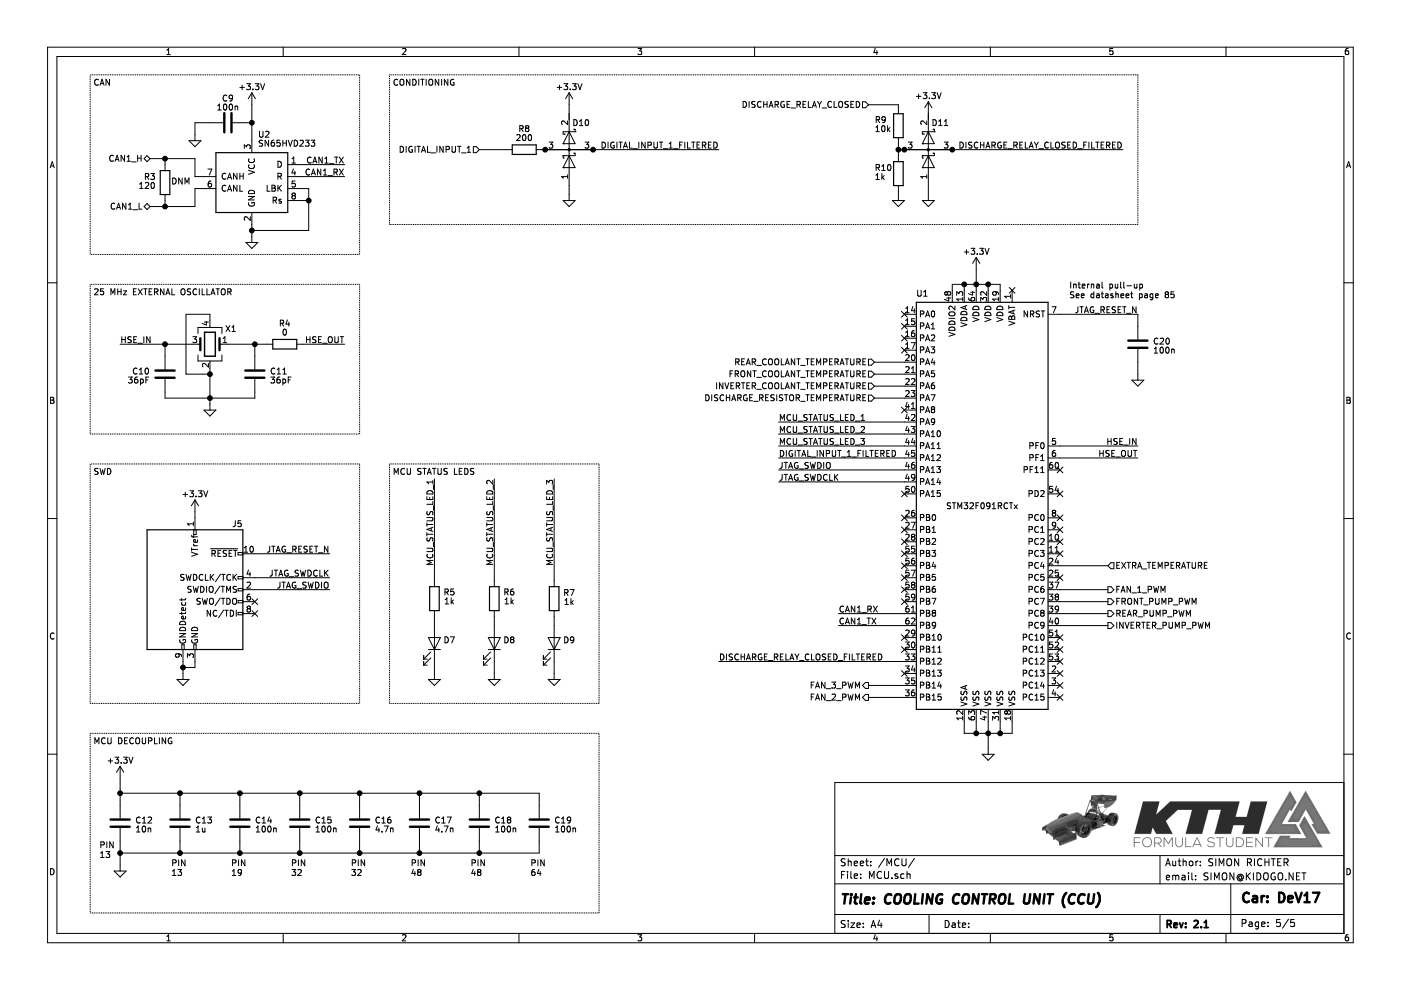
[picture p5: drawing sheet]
EESchema Schematic File Version 4
LIBS:cooling control unit-cache
EELAYER 30 0
EELAYER END
$Descr A4 11693 8268
encoding utf-8
Sheet 5 5
Title "COOLING CONTROL UNIT (CCU)"
Date ""
Rev "2.1"
Comp "KTH FORMULA STUDENT"
Comment1 "DeV17"
Comment2 "SIMON RICHTER"
Comment3 "SIMON@KIDOGO.NET"
Comment4 ""
$EndDescr
$Comp
L KTHFS:ARM_JTAG_SWD_10 J5
U 1 1
P 1625 4975
F 0 "J5" H 2025 5575 50  0000 R CNN
F 1 "ARM_JTAG_SWD_10" H 1375 5625 50  0001 R CNN
F 2 "KTHFS:Atmel_ICP_connector" H 1625 4975 50  0001 C CNN
F 3 "" H 1625 4975 50  0001 C CNN
	1    1625 4975
	1    0    0    -1  
$EndComp
$Comp
L power:GND #PWR0102
U 1 1
P 1525 5625
F 0 "#PWR0102" H 1525 5375 50  0001 C CNN
F 1 "GND" H 1530 5452 50  0001 C CNN
F 2 "" H 1525 5625 50  0001 C CNN
F 3 "" H 1525 5625 50  0001 C CNN
	1    1525 5625
	1    0    0    -1  
$EndComp
Wire Wire Line
	1525 5625 1525 5575
Wire Wire Line
	1525 5575 1625 5575
Wire Wire Line
	1625 5575 1625 5525
Connection ~ 1525 5575
Wire Wire Line
	1525 5575 1525 5525
NoConn ~ 2125 5125
$Comp
L power:+3.3V #PWR0103
U 1 1
P 1625 4275
F 0 "#PWR0103" H 1625 4125 50  0001 C CNN
F 1 "+3.3V" H 1625 4425 50  0000 C CNN
F 2 "" H 1625 4275 50  0001 C CNN
F 3 "" H 1625 4275 50  0001 C CNN
	1    1625 4275
	1    0    0    -1  
$EndComp
Wire Wire Line
	1625 4325 1625 4275
NoConn ~ 2125 5025
Text Label 2750 4625 2    50   ~ 0
JTAG_RESET_N
Text Label 2750 4825 2    50   ~ 0
JTAG_SWDCLK
Text Label 2750 4925 2    50   ~ 0
JTAG_SWDIO
$Comp
L MCU_ST_STM32F0:STM32F091RCTx U1
U 1 1
P 8150 4225
F 0 "U1" H 8600 6000 50  0000 C CNN
F 1 "STM32F091RCTx" H 8100 4225 50  0000 C CNN
F 2 "Package_QFP:LQFP-64_10x10mm_P0.5mm" H 7550 2525 50  0001 R CNN
F 3 "http://www.st.com/st-web-ui/static/active/en/resource/technical/document/datasheet/DM00115237.pdf" H 8150 4225 50  0001 C CNN
	1    8150 4225
	-1   0    0    -1  
$EndComp
Text Label 7000 5225 0    50   ~ 0
CAN1_TX
Text Label 7000 5125 0    50   ~ 0
CAN1_RX
NoConn ~ 7550 2725
Text Notes 8925 2500 0    50   ~ 0
Internal pull-up\nSee datasheet page 85
$Comp
L KTHFS:D_Schottky_x2_Serial_AKC D10
U 1 1
P 4750 1250
AR Path="/5E3E578C/5EEAEE16" Ref="D10"  Part="1" 
AR Path="/5E9AEEBB/5EEAEE16" Ref="D?"  Part="1" 
F 0 "D10" H 4775 1475 50  0000 L CNN
F 1 "D_Schottky_x2_Serial_AKC" H 4994 1205 50  0001 L CNN
F 2 "Package_TO_SOT_SMD:SOT-23" V 4750 1250 50  0001 C CNN
F 3 "~" V 4750 1250 50  0001 C CNN
	1    4750 1250
	1    0    0    -1  
$EndComp
$Comp
L Device:R R?
U 1 1
P 4375 1250
AR Path="/5E9AEEBB/5EEAEE1C" Ref="R?"  Part="1" 
AR Path="/5E3E578C/5EEAEE1C" Ref="R8"  Part="1" 
F 0 "R8" V 4200 1250 50  0000 C CNN
F 1 "200" V 4275 1250 50  0000 C CNN
F 2 "Resistor_SMD:R_0603_1608Metric" V 4305 1250 50  0001 C CNN
F 3 "~" H 4375 1250 50  0001 C CNN
	1    4375 1250
	0    1    1    0   
$EndComp
$Comp
L KTHFS:D_Schottky_x2_Serial_AKC D11
U 1 1
P 7750 1250
AR Path="/5E3E578C/5EEBCA23" Ref="D11"  Part="1" 
AR Path="/5E9AEEBB/5EEBCA23" Ref="D?"  Part="1" 
F 0 "D11" H 7775 1475 50  0000 L CNN
F 1 "D_Schottky_x2_Serial_AKC" H 7994 1205 50  0001 L CNN
F 2 "Package_TO_SOT_SMD:SOT-23" V 7750 1250 50  0001 C CNN
F 3 "~" V 7750 1250 50  0001 C CNN
	1    7750 1250
	1    0    0    -1  
$EndComp
$Comp
L power:+3.3V #PWR0144
U 1 1
P 4750 875
F 0 "#PWR0144" H 4750 725 50  0001 C CNN
F 1 "+3.3V" H 4750 1025 50  0000 C CNN
F 2 "" H 4750 875 50  0001 C CNN
F 3 "" H 4750 875 50  0001 C CNN
	1    4750 875 
	1    0    0    -1  
$EndComp
$Comp
L power:+3.3V #PWR0145
U 1 1
P 7750 950
F 0 "#PWR0145" H 7750 800 50  0001 C CNN
F 1 "+3.3V" H 7750 1100 50  0000 C CNN
F 2 "" H 7750 950 50  0001 C CNN
F 3 "" H 7750 950 50  0001 C CNN
	1    7750 950 
	1    0    0    -1  
$EndComp
$Comp
L power:GND #PWR0146
U 1 1
P 4750 1625
F 0 "#PWR0146" H 4750 1375 50  0001 C CNN
F 1 "GND" H 4755 1452 50  0001 C CNN
F 2 "" H 4750 1625 50  0001 C CNN
F 3 "" H 4750 1625 50  0001 C CNN
	1    4750 1625
	1    0    0    -1  
$EndComp
$Comp
L power:GND #PWR0147
U 1 1
P 7750 1625
F 0 "#PWR0147" H 7750 1375 50  0001 C CNN
F 1 "GND" H 7755 1452 50  0001 C CNN
F 2 "" H 7750 1625 50  0001 C CNN
F 3 "" H 7750 1625 50  0001 C CNN
	1    7750 1625
	1    0    0    -1  
$EndComp
$Comp
L power:GND #PWR0113
U 1 1
P 9500 3125
F 0 "#PWR0113" H 9500 2875 50  0001 C CNN
F 1 "GND" H 9505 2952 50  0001 C CNN
F 2 "" H 9500 3125 50  0001 C CNN
F 3 "" H 9500 3125 50  0001 C CNN
	1    9500 3125
	-1   0    0    -1  
$EndComp
$Comp
L Device:C C20
U 1 1
P 9500 2875
F 0 "C20" H 9375 2900 50  0000 R CNN
F 1 "100n" H 9375 2825 50  0000 R CNN
F 2 "Capacitor_SMD:C_0603_1608Metric" H 9538 2725 50  0001 C CNN
F 3 "~" H 9500 2875 50  0001 C CNN
	1    9500 2875
	-1   0    0    -1  
$EndComp
$Comp
L power:GND #PWR0114
U 1 1
P 8250 6250
F 0 "#PWR0114" H 8250 6000 50  0001 C CNN
F 1 "GND" H 8255 6077 50  0001 C CNN
F 2 "" H 8250 6250 50  0001 C CNN
F 3 "" H 8250 6250 50  0001 C CNN
	1    8250 6250
	1    0    0    -1  
$EndComp
$Comp
L power:+3.3V #PWR0115
U 1 1
P 8150 2250
F 0 "#PWR0115" H 8150 2100 50  0001 C CNN
F 1 "+3.3V" H 8150 2400 50  0000 C CNN
F 2 "" H 8150 2250 50  0001 C CNN
F 3 "" H 8150 2250 50  0001 C CNN
	1    8150 2250
	-1   0    0    -1  
$EndComp
Text HLabel 9250 5125 2    50   Output ~ 0
REAR_PUMP_PWM
Text HLabel 7300 3025 0    50   Input ~ 0
REAR_COOLANT_TEMPERATURE
Text HLabel 7300 3125 0    50   Input ~ 0
FRONT_COOLANT_TEMPERATURE
Text Notes 3275 3975 0    50   ~ 0
MCU STATUS LEDS
Text HLabel 7250 5825 0    50   Output ~ 0
FAN_2_PWM
$Comp
L Device:LED D7
U 1 1
P 3625 5375
F 0 "D7" V 3650 5500 50  0000 C CNN
F 1 "150060VS75000" H 3618 5500 50  0001 C CNN
F 2 "LED_SMD:LED_0603_1608Metric" H 3625 5375 50  0001 C CNN
F 3 "~" H 3625 5375 50  0001 C CNN
	1    3625 5375
	0    1    -1   0   
$EndComp
NoConn ~ 7550 4125
NoConn ~ 8850 3925
Text HLabel 9250 4925 2    50   Output ~ 0
FAN_1_PWM
NoConn ~ 7550 2625
NoConn ~ 7550 2825
NoConn ~ 7550 2925
NoConn ~ 7550 4725
NoConn ~ 7550 5625
NoConn ~ 8450 2425
NoConn ~ 8850 4825
NoConn ~ 8850 4125
Text HLabel 7250 5725 0    50   Output ~ 0
FAN_3_PWM
NoConn ~ 8850 5825
NoConn ~ 8850 5725
NoConn ~ 8850 5625
NoConn ~ 8850 5525
NoConn ~ 8850 5425
NoConn ~ 8850 5325
NoConn ~ 7550 4525
NoConn ~ 7550 4625
Text Notes 775  725  0    50   ~ 0
CAN
$Comp
L Device:C C9
U 1 1
P 1900 1025
F 0 "C9" V 2100 1025 50  0000 C CNN
F 1 "100n" V 2025 1025 50  0000 C CNN
F 2 "Capacitor_SMD:C_0603_1608Metric" H 1938 875 50  0001 C CNN
F 3 "~" H 1900 1025 50  0001 C CNN
	1    1900 1025
	0    1    -1   0   
$EndComp
$Comp
L Device:R R3
U 1 1
P 1375 1525
F 0 "R3" H 1450 1575 50  0000 L CNN
F 1 "120" H 1450 1500 50  0000 L CNN
F 2 "Resistor_SMD:R_0603_1608Metric" V 1305 1525 50  0001 C CNN
F 3 "~" H 1375 1525 50  0001 C CNN
	1    1375 1525
	-1   0    0    -1  
$EndComp
Wire Wire Line
	2100 1875 2100 1925
$Comp
L power:+3.3V #PWR03
U 1 1
P 2100 875
F 0 "#PWR03" H 2100 725 50  0001 C CNN
F 1 "+3.3V" H 2100 1025 50  0000 C CNN
F 2 "" H 2100 875 50  0001 C CNN
F 3 "" H 2100 875 50  0001 C CNN
	1    2100 875 
	-1   0    0    -1  
$EndComp
$Comp
L Interface_CAN_LIN:SN65HVD233 U2
U 1 1
P 2100 1475
F 0 "U2" H 2050 1800 50  0000 R BNN
F 1 "SN65HVD233" H 2050 1725 50  0000 R BNN
F 2 "Package_SO:SOIC-8_3.9x4.9mm_P1.27mm" H 2100 975 50  0001 C CNN
F 3 "http://www.ti.com/lit/ds/symlink/sn65hvd234.pdf" H 2000 1875 50  0001 C CNN
	1    2100 1475
	-1   0    0    -1  
$EndComp
Text HLabel 1250 1725 0    50   BiDi ~ 0
CAN1_L
Text HLabel 1250 1325 0    50   BiDi ~ 0
CAN1_H
$Comp
L power:GND #PWR?
U 1 1
P 2100 1975
AR Path="/5FB1403C" Ref="#PWR?"  Part="1" 
AR Path="/5E3E578C/5FB1403C" Ref="#PWR019"  Part="1" 
AR Path="/5E4925F8/5FB1403C" Ref="#PWR?"  Part="1" 
F 0 "#PWR019" H 2100 1725 50  0001 C CNN
F 1 "GND" H 2105 1802 50  0001 C CNN
F 2 "" H 2100 1975 50  0001 C CNN
F 3 "" H 2100 1975 50  0001 C CNN
	1    2100 1975
	-1   0    0    -1  
$EndComp
Text Label 2875 1375 2    50   ~ 0
CAN1_TX
Text Label 2875 1475 2    50   ~ 0
CAN1_RX
$Comp
L Device:R R7
U 1 1
P 4625 5000
F 0 "R7" H 4500 5050 50  0000 C CNN
F 1 "1k" H 4500 4975 50  0000 C CNN
F 2 "Resistor_SMD:R_0603_1608Metric" V 4555 5000 50  0001 C CNN
F 3 "~" H 4625 5000 50  0001 C CNN
	1    4625 5000
	-1   0    0    -1  
$EndComp
$Comp
L Device:R R6
U 1 1
P 4125 5000
F 0 "R6" H 4250 4950 50  0000 C CNN
F 1 "1k" H 4250 5025 50  0000 C CNN
F 2 "Resistor_SMD:R_0603_1608Metric" V 4055 5000 50  0001 C CNN
F 3 "~" H 4125 5000 50  0001 C CNN
	1    4125 5000
	1    0    0    1   
$EndComp
$Comp
L Device:LED D8
U 1 1
P 4125 5375
F 0 "D8" V 4150 5500 50  0000 C CNN
F 1 "150060YS75000" H 4075 5475 50  0001 C CNN
F 2 "LED_SMD:LED_0603_1608Metric" H 4125 5375 50  0001 C CNN
F 3 "~" H 4125 5375 50  0001 C CNN
	1    4125 5375
	0    1    -1   0   
$EndComp
$Comp
L Device:LED D9
U 1 1
P 4625 5375
F 0 "D9" V 4650 5500 50  0000 C CNN
F 1 "150060RS75000" H 4618 5500 50  0001 C CNN
F 2 "LED_SMD:LED_0603_1608Metric" H 4625 5375 50  0001 C CNN
F 3 "~" H 4625 5375 50  0001 C CNN
	1    4625 5375
	0    1    -1   0   
$EndComp
Text HLabel 9250 5025 2    50   Output ~ 0
FRONT_PUMP_PWM
Text HLabel 9250 5225 2    50   Output ~ 0
INVERTER_PUMP_PWM
Text HLabel 7250 875  0    50   Input ~ 0
DISCHARGE_RELAY_CLOSED
Text HLabel 4000 1250 0    50   Input ~ 0
DIGITAL_INPUT_1
NoConn ~ 7550 4325
NoConn ~ 7550 4425
NoConn ~ 8850 4325
NoConn ~ 8850 4425
NoConn ~ 8850 4525
NoConn ~ 8850 4625
NoConn ~ 7550 5325
NoConn ~ 7550 5425
Text HLabel 7300 3325 0    50   Input ~ 0
DISCHARGE_RESISTOR_TEMPERATURE
Text HLabel 7300 3225 0    50   Input ~ 0
INVERTER_COOLANT_TEMPERATURE
Text HLabel 9250 4725 2    50   Input ~ 0
EXTRA_TEMPERATURE
$Comp
L Device:R R9
U 1 1
P 7500 1050
F 0 "R9" H 7300 1100 50  0000 L CNN
F 1 "10k" H 7300 1025 50  0000 L CNN
F 2 "Resistor_SMD:R_0603_1608Metric" V 7430 1050 50  0001 C CNN
F 3 "~" H 7500 1050 50  0001 C CNN
	1    7500 1050
	1    0    0    -1  
$EndComp
$Comp
L Device:R R10
U 1 1
P 7500 1450
F 0 "R10" H 7300 1500 50  0000 L CNN
F 1 "1k" H 7300 1425 50  0000 L CNN
F 2 "Resistor_SMD:R_0603_1608Metric" V 7430 1450 50  0001 C CNN
F 3 "~" H 7500 1450 50  0001 C CNN
	1    7500 1450
	1    0    0    -1  
$EndComp
$Comp
L power:GND #PWR0129
U 1 1
P 7500 1625
F 0 "#PWR0129" H 7500 1375 50  0001 C CNN
F 1 "GND" H 7505 1452 50  0001 C CNN
F 2 "" H 7500 1625 50  0001 C CNN
F 3 "" H 7500 1625 50  0001 C CNN
	1    7500 1625
	1    0    0    -1  
$EndComp
NoConn ~ 7550 3425
NoConn ~ 7550 4825
NoConn ~ 7550 4925
NoConn ~ 7550 5025
$Comp
L power:GND #PWR049
U 1 1
P 1750 3375
F 0 "#PWR049" H 1750 3125 50  0001 C CNN
F 1 "GND" H 1755 3202 50  0001 C CNN
F 2 "" H 1750 3375 50  0001 C CNN
F 3 "" H 1750 3375 50  0001 C CNN
	1    1750 3375
	1    0    0    -1  
$EndComp
Wire Wire Line
	1750 3075 1750 3125
Wire Wire Line
	1750 2625 1750 2675
Wire Wire Line
	1750 2625 1550 2625
Wire Wire Line
	1550 3125 1750 3125
$Comp
L Device:C C10
U 1 1
P 1375 3125
F 0 "C10" H 1250 3150 50  0000 R CNN
F 1 "36pF" H 1250 3075 50  0000 R CNN
F 2 "Capacitor_SMD:C_0603_1608Metric" H 1413 2975 50  0001 C CNN
F 3 "~" H 1375 3125 50  0001 C CNN
	1    1375 3125
	1    0    0    -1  
$EndComp
$Comp
L Device:R R4
U 1 1
P 2375 2875
F 0 "R4" V 2200 2875 50  0000 C CNN
F 1 "0" V 2275 2875 50  0000 C CNN
F 2 "Resistor_SMD:R_0603_1608Metric" V 2305 2875 50  0001 C CNN
F 3 "~" H 2375 2875 50  0001 C CNN
	1    2375 2875
	0    1    1    0   
$EndComp
Text Label 1000 2875 0    50   ~ 0
HSE_IN
Text Label 2875 2875 2    50   ~ 0
HSE_OUT
Wire Wire Line
	1550 2625 1550 3125
Text Notes 775  2475 0    50   ~ 0
25 MHz EXTERNAL OSCILLATOR
$Comp
L Device:Crystal_GND24 X1
U 1 1
P 1750 2875
F 0 "X1" H 1625 2750 50  0000 R CNN
F 1 "Crystal_GND24" H 2050 2550 50  0001 R CNN
F 2 "Crystal:Crystal_SMD_3225-4Pin_3.2x2.5mm_HandSoldering" H 1750 2875 50  0001 C CNN
F 3 "~" H 1750 2875 50  0001 C CNN
	1    1750 2875
	-1   0    0    1   
$EndComp
Connection ~ 1750 3125
Text Label 9500 3725 2    50   ~ 0
HSE_IN
Text Label 9500 3825 2    50   ~ 0
HSE_OUT
Text Label 6500 3525 0    50   ~ 0
MCU_STATUS_LED_1
Text Label 6500 3625 0    50   ~ 0
MCU_STATUS_LED_2
Text Label 6500 3725 0    50   ~ 0
MCU_STATUS_LED_3
Text Label 4125 4000 3    50   ~ 0
MCU_STATUS_LED_2
$Comp
L power:GND #PWR0176
U 1 1
P 3625 5625
F 0 "#PWR0176" H 3625 5375 50  0001 C CNN
F 1 "GND" H 3630 5452 50  0001 C CNN
F 2 "" H 3625 5625 50  0001 C CNN
F 3 "" H 3625 5625 50  0001 C CNN
	1    3625 5625
	1    0    0    -1  
$EndComp
Wire Wire Line
	3625 5625 3625 5525
Wire Wire Line
	3625 5225 3625 5150
Text Label 3625 4000 3    50   ~ 0
MCU_STATUS_LED_1
Wire Wire Line
	3625 4000 3625 4850
Text Label 4625 4000 3    50   ~ 0
MCU_STATUS_LED_3
$Comp
L power:GND #PWR0177
U 1 1
P 4125 5625
F 0 "#PWR0177" H 4125 5375 50  0001 C CNN
F 1 "GND" H 4130 5452 50  0001 C CNN
F 2 "" H 4125 5625 50  0001 C CNN
F 3 "" H 4125 5625 50  0001 C CNN
	1    4125 5625
	1    0    0    -1  
$EndComp
$Comp
L power:GND #PWR0178
U 1 1
P 4625 5625
F 0 "#PWR0178" H 4625 5375 50  0001 C CNN
F 1 "GND" H 4630 5452 50  0001 C CNN
F 2 "" H 4625 5625 50  0001 C CNN
F 3 "" H 4625 5625 50  0001 C CNN
	1    4625 5625
	1    0    0    -1  
$EndComp
Wire Wire Line
	4125 5525 4125 5625
Wire Wire Line
	4625 5625 4625 5525
Wire Wire Line
	4125 5150 4125 5225
Wire Wire Line
	4625 5150 4625 5225
Wire Wire Line
	4125 4850 4125 4000
Wire Wire Line
	4625 4000 4625 4850
Wire Notes Line
	3250 5875 3250 3875
Text Label 6000 5525 0    50   ~ 0
DISCHARGE_RELAY_CLOSED_FILTERED
Text Label 6000 1250 2    50   ~ 0
DIGITAL_INPUT_1_FILTERED
Text Label 6500 3825 0    50   ~ 0
DIGITAL_INPUT_1_FILTERED
Text Label 9375 1250 2    50   ~ 0
DISCHARGE_RELAY_CLOSED_FILTERED
Wire Wire Line
	2875 1375 2500 1375
Wire Wire Line
	2500 1475 2875 1475
Wire Wire Line
	2500 1575 2575 1575
Wire Wire Line
	2575 1575 2575 1675
Wire Wire Line
	2575 1675 2500 1675
Wire Wire Line
	2100 1925 2575 1925
Wire Wire Line
	2575 1925 2575 1675
Connection ~ 2100 1925
Wire Wire Line
	2100 1925 2100 1975
Connection ~ 2575 1675
Wire Wire Line
	1625 1475 1700 1475
Wire Wire Line
	1625 1575 1700 1575
Wire Wire Line
	1375 1375 1375 1325
Wire Wire Line
	1375 1325 1625 1325
Wire Wire Line
	1625 1325 1625 1475
Wire Wire Line
	1375 1675 1375 1725
Wire Wire Line
	1375 1725 1625 1725
Wire Wire Line
	1625 1575 1625 1725
Wire Wire Line
	1375 1325 1250 1325
Connection ~ 1375 1325
Wire Wire Line
	1250 1725 1375 1725
Connection ~ 1375 1725
$Comp
L power:GND #PWR?
U 1 1
P 1625 1125
AR Path="/638A0E9B" Ref="#PWR?"  Part="1" 
AR Path="/5E3E578C/638A0E9B" Ref="#PWR0179"  Part="1" 
AR Path="/5E4925F8/638A0E9B" Ref="#PWR?"  Part="1" 
F 0 "#PWR0179" H 1625 875 50  0001 C CNN
F 1 "GND" H 1630 952 50  0001 C CNN
F 2 "" H 1625 1125 50  0001 C CNN
F 3 "" H 1625 1125 50  0001 C CNN
	1    1625 1125
	-1   0    0    -1  
$EndComp
Wire Wire Line
	1625 1025 1625 1125
Wire Wire Line
	2100 875  2100 1025
Wire Wire Line
	2050 1025 2100 1025
Connection ~ 2100 1025
Wire Wire Line
	2100 1025 2100 1175
Wire Wire Line
	1625 1025 1750 1025
Wire Notes Line
	750  2125 750  625 
Wire Notes Line
	750  625  3000 625 
Wire Notes Line
	3000 625  3000 2125
Wire Notes Line
	3000 2125 750  2125
Wire Notes Line
	750  3875 750  5875
Wire Notes Line
	750  5875 3000 5875
Wire Notes Line
	3000 5875 3000 3875
Wire Notes Line
	3000 3875 750  3875
Text Label 6500 4025 0    50   ~ 0
JTAG_SWDCLK
Text Label 6500 3925 0    50   ~ 0
JTAG_SWDIO
Text Notes 775  3975 0    50   ~ 0
SWD
Wire Wire Line
	2125 4625 2750 4625
Wire Wire Line
	2125 4825 2750 4825
Wire Wire Line
	2750 4925 2125 4925
Wire Wire Line
	7950 1250 9375 1250
Wire Wire Line
	1375 2875 1375 2975
Wire Wire Line
	2125 2875 2125 2975
Wire Wire Line
	2125 3275 2125 3325
Wire Wire Line
	1750 3325 1750 3375
Wire Wire Line
	1375 3275 1375 3325
Connection ~ 1750 3325
Wire Wire Line
	1750 3125 1750 3325
Wire Wire Line
	2875 2875 2525 2875
Wire Wire Line
	2225 2875 2125 2875
Wire Wire Line
	1375 3325 1750 3325
Wire Wire Line
	1750 3325 2125 3325
Wire Wire Line
	1600 2875 1375 2875
Wire Wire Line
	1900 2875 2125 2875
Connection ~ 2125 2875
Wire Wire Line
	1000 2875 1375 2875
Connection ~ 1375 2875
Wire Notes Line
	750  3625 3000 3625
Wire Notes Line
	3000 3625 3000 2375
Wire Notes Line
	3000 2375 750  2375
Wire Notes Line
	750  2375 750  3625
Text Notes 1425 1550 0    50   ~ 0
DNM
Wire Wire Line
	4225 1250 4000 1250
Wire Wire Line
	4550 1250 4525 1250
Wire Wire Line
	4950 1250 6000 1250
Wire Wire Line
	4750 1625 4750 1550
Wire Wire Line
	4750 950  4750 875 
Wire Wire Line
	7750 1625 7750 1550
Wire Wire Line
	7550 1250 7500 1250
Wire Wire Line
	7500 1250 7500 1300
Wire Wire Line
	7500 1250 7500 1200
Connection ~ 7500 1250
Wire Wire Line
	7250 875  7500 875 
Wire Wire Line
	7500 875  7500 900 
Wire Wire Line
	7500 1625 7500 1600
Wire Wire Line
	7550 3025 7300 3025
Wire Wire Line
	7300 3125 7550 3125
Wire Wire Line
	7300 3225 7550 3225
Wire Wire Line
	7550 3325 7300 3325
Wire Wire Line
	8050 6025 8050 6125
Wire Wire Line
	8050 6125 8150 6125
Wire Wire Line
	8450 6125 8450 6025
Wire Wire Line
	8250 6025 8250 6125
Connection ~ 8250 6125
Wire Wire Line
	8250 6125 8350 6125
Wire Wire Line
	8150 6025 8150 6125
Connection ~ 8150 6125
Wire Wire Line
	8150 6125 8250 6125
Wire Wire Line
	8350 6025 8350 6125
Connection ~ 8350 6125
Wire Wire Line
	8350 6125 8450 6125
Wire Wire Line
	8350 2425 8350 2375
Wire Wire Line
	8350 2375 8250 2375
Wire Wire Line
	7950 2375 7950 2425
Wire Wire Line
	8050 2425 8050 2375
Connection ~ 8050 2375
Wire Wire Line
	8050 2375 7950 2375
Wire Wire Line
	8150 2425 8150 2375
Connection ~ 8150 2375
Wire Wire Line
	8150 2375 8050 2375
Wire Wire Line
	8250 2425 8250 2375
Connection ~ 8250 2375
Wire Wire Line
	8250 2375 8150 2375
Wire Wire Line
	8150 2375 8150 2250
Wire Wire Line
	8250 6250 8250 6125
Wire Notes Line
	5000 6125 750  6125
Connection ~ 4000 7125
Wire Wire Line
	4000 7125 4500 7125
Connection ~ 4000 6625
Wire Wire Line
	4500 6625 4000 6625
Wire Wire Line
	4500 6725 4500 6625
Connection ~ 3500 6625
Wire Wire Line
	3500 6625 4000 6625
Connection ~ 3000 6625
Wire Wire Line
	3500 6625 3000 6625
Connection ~ 3500 7125
Connection ~ 3000 7125
Wire Wire Line
	3000 7125 3500 7125
Connection ~ 2000 7125
Connection ~ 2500 7125
Wire Wire Line
	2500 7125 2000 7125
Connection ~ 2500 6625
Connection ~ 2000 6625
Wire Wire Line
	2000 6625 2500 6625
Wire Wire Line
	2000 6725 2000 6625
Connection ~ 1500 6625
Wire Wire Line
	1500 6625 2000 6625
Wire Wire Line
	2000 7025 2000 7125
Connection ~ 1500 7125
Wire Wire Line
	1500 7125 2000 7125
Wire Wire Line
	1000 6625 1000 6500
Wire Wire Line
	2500 6625 3000 6625
Connection ~ 1000 6625
Wire Wire Line
	1500 6625 1000 6625
Wire Wire Line
	1500 6625 1500 6725
Wire Wire Line
	2500 6725 2500 6625
Wire Wire Line
	3000 7125 2500 7125
Wire Wire Line
	3000 7025 3000 7125
Wire Wire Line
	2500 7025 2500 7125
Text Notes 2925 7325 0    50   ~ 0
PIN\n32
Text Notes 2425 7325 0    50   ~ 0
PIN\n32
Text Notes 4425 7325 0    50   ~ 0
PIN\n64
Text Notes 1925 7325 0    50   ~ 0
PIN\n19
Text Notes 3425 7325 0    50   ~ 0
PIN\n48
Text Notes 3925 7325 0    50   ~ 0
PIN\n48
Wire Wire Line
	4000 7125 3500 7125
Wire Wire Line
	3500 6625 3500 6725
Wire Wire Line
	4000 6725 4000 6625
Wire Wire Line
	4000 7125 4000 7025
Text Notes 825  7175 0    50   ~ 0
PIN\n13
Text Notes 1425 7325 0    50   ~ 0
PIN\n13
Wire Wire Line
	1000 7125 1500 7125
Wire Wire Line
	1000 6725 1000 6625
Wire Wire Line
	1500 7125 1500 7025
Wire Wire Line
	1000 7025 1000 7125
$Comp
L Device:C C13
U 1 1
P 1500 6875
F 0 "C13" H 1625 6900 50  0000 L CNN
F 1 "1u" H 1625 6825 50  0000 L CNN
F 2 "Capacitor_SMD:C_0805_2012Metric" H 1538 6725 50  0001 C CNN
F 3 "~" H 1500 6875 50  0001 C CNN
	1    1500 6875
	1    0    0    -1  
$EndComp
Wire Wire Line
	3500 7025 3500 7125
$Comp
L Device:C C17
U 1 1
P 3500 6875
F 0 "C17" H 3625 6900 50  0000 L CNN
F 1 "4.7n" H 3625 6825 50  0000 L CNN
F 2 "Capacitor_SMD:C_0603_1608Metric" H 3538 6725 50  0001 C CNN
F 3 "~" H 3500 6875 50  0001 C CNN
	1    3500 6875
	1    0    0    -1  
$EndComp
Wire Wire Line
	3000 6725 3000 6625
$Comp
L Device:C C16
U 1 1
P 3000 6875
F 0 "C16" H 3125 6900 50  0000 L CNN
F 1 "4.7n" H 3125 6825 50  0000 L CNN
F 2 "Capacitor_SMD:C_0603_1608Metric" H 3038 6725 50  0001 C CNN
F 3 "~" H 3000 6875 50  0001 C CNN
	1    3000 6875
	1    0    0    -1  
$EndComp
$Comp
L power:+3.3V #PWR0123
U 1 1
P 1000 6500
F 0 "#PWR0123" H 1000 6350 50  0001 C CNN
F 1 "+3.3V" H 1000 6650 50  0000 C CNN
F 2 "" H 1000 6500 50  0001 C CNN
F 3 "" H 1000 6500 50  0001 C CNN
	1    1000 6500
	1    0    0    -1  
$EndComp
$Comp
L Device:C C19
U 1 1
P 4500 6875
F 0 "C19" H 4625 6900 50  0000 L CNN
F 1 "100n" H 4625 6825 50  0000 L CNN
F 2 "Capacitor_SMD:C_0603_1608Metric" H 4538 6725 50  0001 C CNN
F 3 "~" H 4500 6875 50  0001 C CNN
	1    4500 6875
	1    0    0    -1  
$EndComp
Wire Wire Line
	4500 7025 4500 7125
$Comp
L Device:C C15
U 1 1
P 2500 6875
F 0 "C15" H 2625 6900 50  0000 L CNN
F 1 "100n" H 2625 6825 50  0000 L CNN
F 2 "Capacitor_SMD:C_0603_1608Metric" H 2538 6725 50  0001 C CNN
F 3 "~" H 2500 6875 50  0001 C CNN
	1    2500 6875
	1    0    0    -1  
$EndComp
$Comp
L Device:C C18
U 1 1
P 4000 6875
F 0 "C18" H 4125 6900 50  0000 L CNN
F 1 "100n" H 4125 6825 50  0000 L CNN
F 2 "Capacitor_SMD:C_0603_1608Metric" H 4038 6725 50  0001 C CNN
F 3 "~" H 4000 6875 50  0001 C CNN
	1    4000 6875
	1    0    0    -1  
$EndComp
$Comp
L Device:C C14
U 1 1
P 2000 6875
F 0 "C14" H 2125 6900 50  0000 L CNN
F 1 "100n" H 2125 6825 50  0000 L CNN
F 2 "Capacitor_SMD:C_0603_1608Metric" H 2038 6725 50  0001 C CNN
F 3 "~" H 2000 6875 50  0001 C CNN
	1    2000 6875
	1    0    0    -1  
$EndComp
Wire Notes Line
	750  6125 750  7625
Wire Notes Line
	750  7625 5000 7625
Wire Notes Line
	5000 7625 5000 6125
$Comp
L power:GND #PWR?
U 1 1
P 1000 7225
AR Path="/63EA2C90" Ref="#PWR?"  Part="1" 
AR Path="/5E3E578C/63EA2C90" Ref="#PWR0180"  Part="1" 
AR Path="/5E4925F8/63EA2C90" Ref="#PWR?"  Part="1" 
F 0 "#PWR0180" H 1000 6975 50  0001 C CNN
F 1 "GND" H 1005 7052 50  0001 C CNN
F 2 "" H 1000 7225 50  0001 C CNN
F 3 "" H 1000 7225 50  0001 C CNN
	1    1000 7225
	-1   0    0    -1  
$EndComp
Wire Wire Line
	1000 7225 1000 7125
Connection ~ 1000 7125
Text Notes 775  6225 0    50   ~ 0
MCU DECOUPLING
Wire Wire Line
	9500 2625 9500 2725
Wire Wire Line
	9500 3025 9500 3125
Text Label 9500 2625 2    50   ~ 0
JTAG_RESET_N
Wire Notes Line
	5000 5875 5000 3875
Wire Notes Line
	3250 3875 5000 3875
Wire Notes Line
	3250 5875 5000 5875
Wire Notes Line
	3250 1875 3250 625 
Wire Notes Line
	3250 625  9500 625 
Wire Notes Line
	9500 625  9500 1875
Wire Notes Line
	9500 1875 3250 1875
Text Notes 3275 725  0    50   ~ 0
CONDITIONING
Wire Wire Line
	4950 1250 4550 1250
Connection ~ 4950 1250
Connection ~ 4550 1250
Wire Wire Line
	7550 1250 7950 1250
Connection ~ 7550 1250
Connection ~ 7950 1250
$Comp
L Device:C C12
U 1 1
P 1000 6875
F 0 "C12" H 1125 6900 50  0000 L CNN
F 1 "10n" H 1125 6825 50  0000 L CNN
F 2 "Capacitor_SMD:C_0603_1608Metric" H 1038 6725 50  0001 C CNN
F 3 "~" H 1000 6875 50  0001 C CNN
	1    1000 6875
	1    0    0    -1  
$EndComp
$Comp
L Device:C C11
U 1 1
P 2125 3125
F 0 "C11" H 2250 3150 50  0000 L CNN
F 1 "36pF" H 2250 3075 50  0000 L CNN
F 2 "Capacitor_SMD:C_0603_1608Metric" H 2163 2975 50  0001 C CNN
F 3 "~" H 2125 3125 50  0001 C CNN
	1    2125 3125
	1    0    0    -1  
$EndComp
$Comp
L Device:R R5
U 1 1
P 3625 5000
F 0 "R5" H 3750 4950 50  0000 C CNN
F 1 "1k" H 3750 5025 50  0000 C CNN
F 2 "Resistor_SMD:R_0603_1608Metric" V 3555 5000 50  0001 C CNN
F 3 "~" H 3625 5000 50  0001 C CNN
	1    3625 5000
	1    0    0    1   
$EndComp
Wire Wire Line
	6500 3825 7550 3825
Wire Wire Line
	6500 3925 7550 3925
Wire Wire Line
	6500 4025 7550 4025
Wire Wire Line
	6500 3725 7550 3725
Wire Wire Line
	6500 3625 7550 3625
Wire Wire Line
	6500 3525 7550 3525
Wire Wire Line
	7000 5125 7550 5125
Wire Wire Line
	7000 5225 7550 5225
Wire Wire Line
	6000 5525 7550 5525
Wire Wire Line
	7250 5725 7550 5725
Wire Wire Line
	7250 5825 7550 5825
Wire Wire Line
	8850 4725 9250 4725
Wire Wire Line
	8850 4925 9250 4925
Wire Wire Line
	8850 5025 9250 5025
Wire Wire Line
	8850 5125 9250 5125
Wire Wire Line
	8850 5225 9250 5225
Wire Wire Line
	8850 3725 9500 3725
Wire Wire Line
	8850 3825 9500 3825
Wire Wire Line
	9500 2625 8850 2625
$EndSCHEMATC
